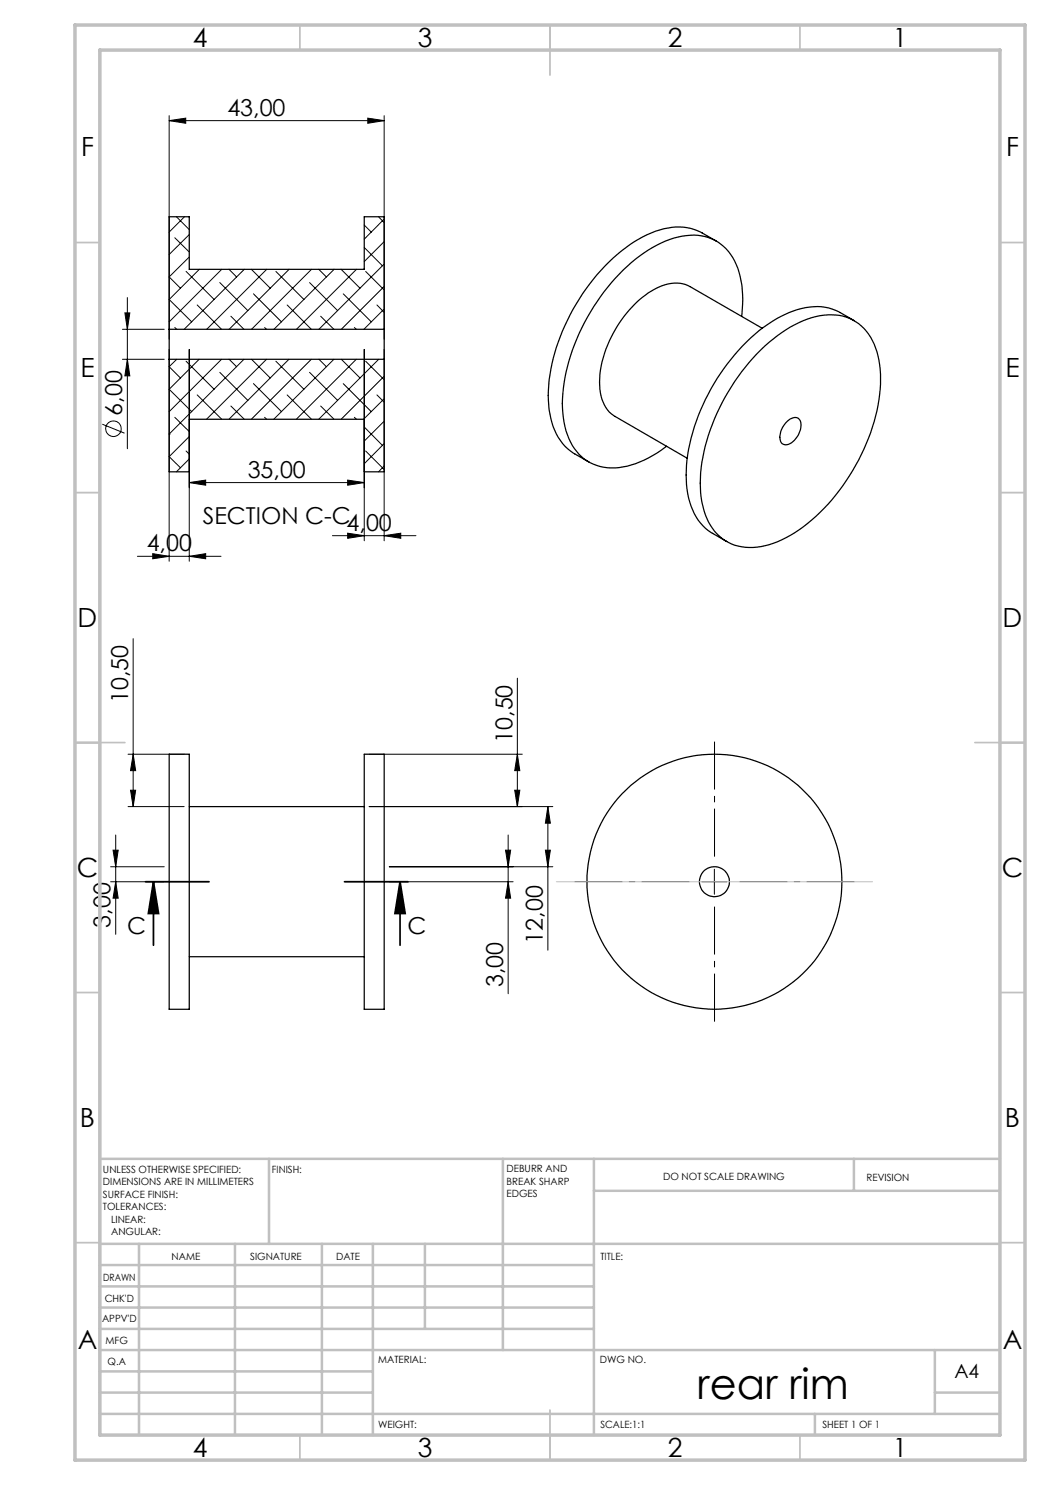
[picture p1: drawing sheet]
<svg xmlns="http://www.w3.org/2000/svg" width="210mm" height="297mm" viewBox="0 0 210 297" stroke-linecap="round" stroke-linejoin="round" font-family="sans-serif">
<g fill="none" stroke="#000" stroke-width=".25">
<path d="M143.3 48.2l-2.9-1.6a10.5 10.5 0 0 0-8.5-.6 27.4 27.4 0 0 0-12.5 8.9 39.9 39.9 0 0 0-9.8 24.2 14.8 14.8 0 0 0 3.4 10.1l1.6 1.4 3.2 1.8M33.8 65.9v6M33.8 71.9v22.5h4.1v-10.5h34.9v10.5h4v-22.5M33.8 65.9v-22.5h4.1v10.5h34.9v-10.5h4v22.5M33.8 71.9h43M33.8 65.9h43M76.8 65.9v6M148.3 63.3a17.8 17.8 0 0 0-2.2-12.4 9.4 9.4 0 0 0-10.5-3.5 27.1 27.1 0 0 0-13.4 9.2 40.5 40.5 0 0 0-9.7 23.1 15.7 15.7 0 0 0 2.9 10.6 9.5 9.5 0 0 0 10 2.9 21.8 21.8 0 0 0 7.9-4M151.4 70.8a25.1 25.1 0 0 1 12.6-7.7 9.5 9.5 0 0 1 11.4 7.3 27.4 27.4 0 0 1-1.3 16.1 40.6 40.6 0 0 1-15.1 20 15 15 0 0 1-11.4 2.7 9.7 9.7 0 0 1-7-8 28 28 0 0 1 1.9-16.4 44.2 44.2 0 0 1 8.9-14zM152.4 65.6l-14.4-8.3a7.1 7.1 0 0 0-7 .5 23.3 23.3 0 0 0-11.1 18.6 7.8 7.8 0 0 0 2.8 6.7l14.7 8.5M170.9 64.1l-2.9-1.6a11.3 11.3 0 0 0-10.2 0 32.5 32.5 0 0 0-13.7 12.2 37 37 0 0 0-6.8 21.3 13.5 13.5 0 0 0 3.8 9.7l1.1 .8 3.1 1.8M157.2 84.6a1.91 1.91 0 0 1 2.6-.8 3.3 3.3 0 0 1-.7 3.9 2.09 2.09 0 0 1-2.6 1.1 3.3 3.3 0 0 1 .7-4.2z"/>
<path d="M33.8 150.8h4.1v51.1h-4.1zM72.8 150.8h4v51.1h-4zM37.9 161.3h34.9M37.9 191.3h34.9"/>
<circle cx="142.9" cy="176.3" r="3"/>
<circle cx="142.9" cy="176.4" r="25.5"/>
</g>
<g fill="none" stroke="#000" stroke-width=".2">
<path d="M33.8 24.1l3.3-.5v1.1zM33.8 23.1v44.8M33.8 24.1h43M73.6 23.6l3.2 .5-3.2 .6zM76.8 23.1v44.8M25.5 59.5v30.2M35 47.6l2.9 2.8M35.3 43.4l2.6 2.5M36.9 43.4l-3.1 3M37.2 54.3l5.6 5.6M37.9 51.4l-4.1 4 2.3 2.2M37.9 46.9l-4.1 4"/>
<path d="M39.9 53.9l-6.1 6 4.5 4.5M44 56.5l5.6 5.6M44.3 53.9l-10.5 10.5M45.8 53.9l1.5 1.5M48.9 53.9l-12.1 12M50.3 53.9l3.7 3.7M50.7 58.8l5.6 5.6M53.3 53.9l-12 12M55.2 54.3l5.6 5.6M57.8 53.9l-12 12M61.9 56.5l5.6 5.6M62.3 53.9l-12 12"/>
<path d="M63.7 53.9l1.6 1.5M66.8 53.9l-12 12M68.2 53.9l3.8 3.7M68.7 58.8l5.6 5.6M71.3 53.9l-12 12M72.8 49.5l3.7 3.7M72.8 45l1.5 1.4M73.1 54.3l3.7 3.7M75.7 43.4l1.1 1.1M76.8 48.3l-4 4M76.8 52.8l-13 13.1M76.8 57.3l-8.5 8.6"/>
<path d="M76.8 43.8l-4 4M24.5 65.9h8.3M24.5 71.9h8.3M25 62.6h1l-.5 3.3zM25.5 71.9l.5 3.3h-1zM33.8 69.9v42.4M35 65.5l.3 .4M35.3 71.9l-1.5 1.4 2.3 2.3M37.2 72.2l5.6 5.7M37.9 69.9v42.4M39.4 79l4.9 4.9M39.4 61l4.9 4.9"/>
<path d="M39.8 71.9l-6 6 4.5 4.4M44 74.5l5.6 5.6M44.3 71.9l-10.5 10.4M45.8 71.9l1.5 1.4M46.2 63.2l2.6 2.7M48.8 71.9l-15 14.9M50.3 71.9l3.7 3.7M50.7 76.7l5.6 5.6M52.9 65.5l.4 .4M53.3 71.9l-12 12M55.2 72.2l5.6 5.7M57.4 79l4.9 4.9"/>
<path d="M57.4 61l4.9 4.9M57.8 71.9l-12 12M61.9 74.5l5.6 5.6M62.3 71.9l-12 12M63.8 71.9l1.5 1.4M64.1 63.2l2.7 2.7M66.8 71.9l-12 12M68.3 71.9l3.7 3.7M68.7 76.7l5.6 5.6M70.9 65.5l.4 .4M71.3 71.9l-12 12M72.8 69.9v38.3"/>
<path d="M73.1 72.2l3.7 3.7M75.4 79l1.4 1.4M75.4 61l1.4 1.5M75.7 71.9l-12 12M76.8 75.2l-8.6 8.7M76.8 79.8l-4.1 4.1M76.8 61.8l-4 4.1M76.8 69.9v38.3M20.5 84.8l4.4 1.8M33.8 86.8h.1M35 83.5l2.9 2.8M37.2 90.2l.7 .6"/>
<path d="M37.9 96.5l3.2-.5v1zM37.9 87.3l-4.1 4 2.3 2.3M37.9 91.8l-2.6 2.6M37.9 96.5h34.9M46.2 81.2l2.7 2.7M52.9 83.5l.4 .4M64.1 81.2l2.7 2.7M69.5 96l3.3 .5-3.3 .5zM70.9 83.5l.4 .4M72.8 85.4l3.7 3.7M73.1 90.2l3.7 3.7M76.8 84.2l-4 4"/>
<path d="M76.8 88.7l-4 4M76.8 93.2l-1.1 1.2M27.5 111.3h16.7M30.6 110.7l3.2 .6-3.2 .5zM37.9 111.3l3.2-.6v1.1zM66.5 107.1h16.7M69.5 106.6l3.3 .5-3.3 .6zM76.8 107.1l3.4-.5v1.1zM26.6 127.7v33.6M103.5 135.6v25.7M25.6 150.8h11.2M26.1 158h1l-.5 3.3z"/>
<path d="M26.6 150.8l.5 3.3h-1zM73.8 150.8h30.7M102.9 158h1.1l-.5 3.3zM103.5 150.8l.5 3.3h-1.1zM22.1 176.4h10.7M22.1 173.4h10.7M22.6 170h1l-.5 3.4zM23.1 176.4l.5 3.2h-1zM23.1 167v19.9M25.6 161.3h11.2M73.8 161.3h36.8M77.9 176.4h24.7"/>
<path d="M77.9 173.4h32.7M101.1 170h1l-.5 3.4zM101.6 176.4l.5 3.2h-1zM101.6 167v31.8M109.1 170h1l-.5 3.4zM109.6 161.3l.5 3.3h-1zM109.6 161.3v28.7M140.4 176.4h5M142.9 173.8v5.1"/>
<circle cx="22.7" cy="85.8" r="1.56"/>
</g>
<path d="M29.1 176.4h12.7M30.7 176.4l1 6.3h-2zM30.7 176.4v12.7M68.9 176.4h12.7M80 176.4l1 6.3h-2zM80 176.4v12.7" fill="none" stroke="#000" stroke-width=".35"/>
<path d="M137.9 176.3h-23M142.9 171.3v-23M147.9 176.3h23M142.9 181.3v23" fill="none" stroke="#000" stroke-width=".2" stroke-dasharray="15.2 1.3 1.3 1.3" stroke-dashoffset="5.6" stroke-linecap="butt"/>
<path d="M111.3 176.4h63.2" fill="none" stroke="#c0c0c0" stroke-width=".2"/>
<g fill="none" stroke="#c0c0c0" stroke-width=".35">
<path d="M60 5v5M110 5v10M160 5v5M15 48.5h5M200 48.5h5M15 98.5h5M200 98.5h5M15 148.5h10M195 148.5h10M15 198.5h5M200 198.5h5M15 248.5h5"/>
<path d="M200 248.5h5M60 287v5M110 282v10M160 287v5"/>
</g>
<g fill="none" stroke="#c0c0c0" stroke-width=".5">
<path d="M53.8 231.8v17M100.6 231.8v38.2M118.8 231.8v55.2M118.8 238.2h81.2M170.8 231.8v6.4M200 231.8h-180v55.2M20 248.8h180M20 257.3h98.8M20 253h98.8M27.8 248.8v38.2M47 248.8v38.2M64.4 248.8v38.2"/>
<path d="M74.6 248.8v38.2M85 248.8v17M20 265.8h98.8M20 261.5h98.8M20 278.5h54.6M20 274.3h54.6M20 270h180M187 278.5h13M187 270v12.8M20 282.8h180M163 282.8v4.2"/>
</g>
<path d="M15 5h190v287h-190zM20 10h180v277h-180z" fill="none" stroke="#c0c0c0" stroke-width=".7"/>
<g fill="#000">
<path d="M73.6 23.6l3.2 .5-3.2 .6zM33.8 24.1l3.3-.5v1.1z"/>
<path d="M69.5 106.6l3.3 .5-3.3 .6zM76.8 107.1l3.4-.5v1.1zM30.6 110.7l3.2 .6-3.2 .5zM37.9 111.3l3.2-.6v1.1zM37.9 96.5l3.2-.5v1zM69.5 96l3.3 .5-3.3 .5z"/>
<path d="M26.6 150.8l.5 3.3h-1zM26.1 158h1l-.5 3.3z"/>
<path d="M80 176.4l1 6.3h-2zM30.7 176.4l1 6.3h-2z"/>
<path d="M101.1 170h1l-.5 3.4zM101.6 176.4l.5 3.2h-1zM109.6 161.3l.5 3.3h-1zM109.1 170h1l-.5 3.4zM25 62.6h1l-.5 3.3zM25.5 71.9l.5 3.3h-1z"/>
<path d="M102.9 158h1.1l-.5 3.3zM103.5 150.8l.5 3.3h-1.1zM23.1 176.4l.5 3.2h-1zM22.6 170h1l-.5 3.4z"/>
</g>
<text font-size="8.5" x="139.5" y="279.7">rear rim</text>
<g font-size="5.3">
<text x="38.5" y="9.5">4</text>
<text x="83.5" y="9.5">3</text>
<text x="133.5" y="9.5">2</text>
<text x="178.5" y="9.5">1</text>
<text x="16.2" y="31.2">F</text>
<text x="201.2" y="31.2">F</text>
<text x="16.1" y="75.5">E</text>
<text x="201.1" y="75.5">E</text>
<text x="15.5" y="125.5">D</text>
<text x="200.5" y="125.5">D</text>
<text x="15.4" y="175.5">C</text>
<text x="200.4" y="175.5">C</text>
<text x="16" y="225.5">B</text>
<text x="201" y="225.5">B</text>
<text x="15.5" y="269.7">A</text>
<text x="200.5" y="269.7">A</text>
<text x="38.5" y="291.5">4</text>
<text x="83.5" y="291.5">3</text>
<text x="133.5" y="291.5">2</text>
<text x="178.5" y="291.5">1</text>
</g>
<g font-size="4.7">
<text x="45.5" y="23.1">43,00</text>
<text x="24.4" y="83.2" transform="rotate(-90 24.4 83.2)">6,00</text>
<text x="49.5" y="95.5">35,00</text>
<text x="40.6" y="104.7">SECTION C-C</text>
<text x="69.3" y="106.1">4,00</text>
<text x="29.3" y="110.2">4,00</text>
<text x="25.6" y="140.6" transform="rotate(-90 25.6 140.6)">10,50</text>
<text x="102.5" y="148.6" transform="rotate(-90 102.5 148.6)">10,50</text>
<text x="22.1" y="185.5" transform="rotate(-90 22.1 185.5)">3,00</text>
<text x="25.4" y="186.8">C</text>
<text x="81.5" y="186.8">C</text>
<text x="108.6" y="188.7" transform="rotate(-90 108.6 188.7)">12,00</text>
<text x="100.6" y="197.4" transform="rotate(-90 100.6 197.4)">3,00</text>
</g>
<text font-size="3.9" x="190.9" y="275.5">A4</text>
<g font-size="2">
<text x="20.6" y="234.6">UNLESS OTHERWISE SPECIFIED:</text>
<text x="20.6" y="237.1">DIMENSIONS ARE IN MILLIMETERS</text>
<text x="20.6" y="239.6">SURFACE FINISH:</text>
<text x="54.4" y="234.6">FINISH:</text>
<text x="101.3" y="234.5">DEBURR AND</text>
<text x="101.3" y="237">BREAK SHARP</text>
<text x="101.3" y="239.5">EDGES</text>
<text x="132.6" y="236">DO NOT SCALE DRAWING</text>
<text x="173.3" y="236.2">REVISION</text>
<text x="20.6" y="242.1">TOLERANCES:</text>
<text x="22.2" y="244.6">LINEAR:</text>
<text x="22.2" y="247.1">ANGULAR:</text>
<text x="34.3" y="252">NAME</text>
<text x="50" y="251.9">SIGNATURE</text>
<text x="67.2" y="251.9">DATE</text>
<text x="120.1" y="251.9">TITLE:</text>
<text x="20.6" y="256.1">DRAWN</text>
<text x="20.9" y="260.3">CHK'D</text>
<text x="20.4" y="264.4">APPV'D</text>
<text x="21.1" y="268.8">MFG</text>
<text x="21.5" y="273">Q.A</text>
<text x="75.6" y="272.5">MATERIAL:</text>
<text x="120" y="272.5">DWG NO.</text>
<text x="75.6" y="285.5">WEIGHT:</text>
<text x="120.1" y="285.6">SCALE:1:1</text>
<text x="164.5" y="285.6">SHEET 1 OF 1</text>
</g>
</svg>
